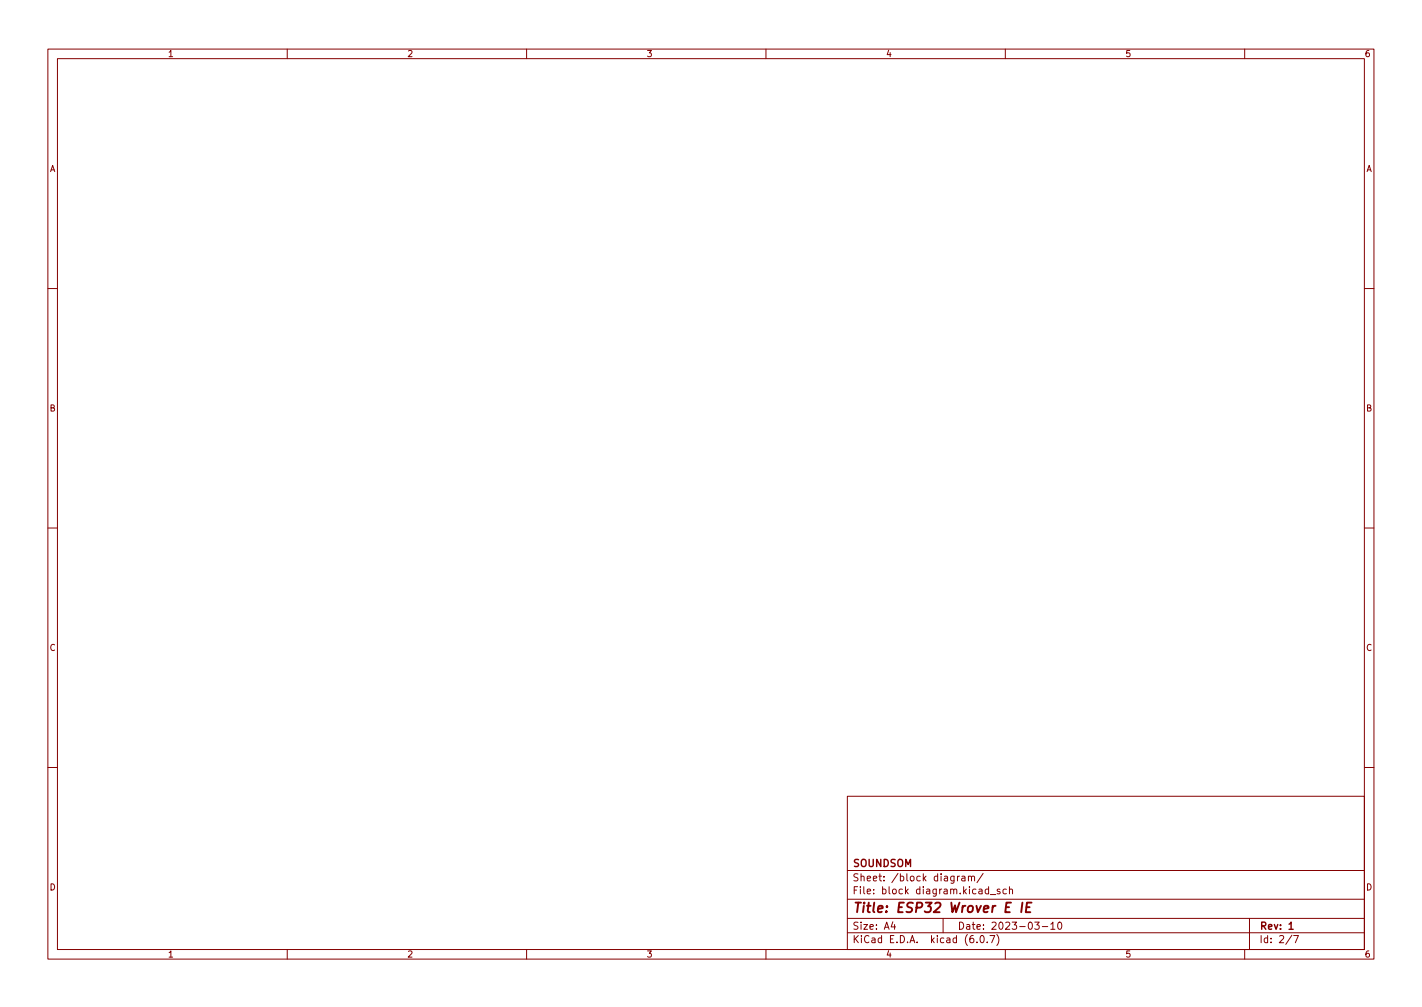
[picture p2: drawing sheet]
<svg xmlns="http://www.w3.org/2000/svg" width="297mm" height="210mm" viewBox="0 0 297 210" stroke-linecap="round" stroke-linejoin="round" font-family="sans-serif">
<g fill="none" stroke="#840000" stroke-width=".21">
<path d="M10 10.2h277v190.1h-277zM12 12.2h273v186.1h-273zM60 10.2v2M110 10.2v2M160 10.2v2M210 10.2v2M260 10.2v2M10 60.2h2M285 60.2h2M10 110.2h2M285 110.2h2M10 160.2h2"/>
<path d="M177 166.3h108v32h-108zM285 160.2h2M60 198.3v2M110 198.3v2M160 198.3v2M177 194.8h108M177 191.8h108M177 187.8h108M177 181.8h108M186.5 192.5l-.4 1h1M186.9 193v1M197 191.8v3"/>
<path d="M200 182.9v1M200.4 182.9l-.4 .3M200.9 183h.6l.1 .9M201.6 183.3l-.5 .1-.2 .2 .2 .3h.5M202.3 183.1l.2-.2 .4 .1v.9M202.3 182.9v1M202.9 183.1l.2-.2 .4 .1 .1 .9M204.1 196.7v.1M204.9 195.4l.2-.1a.8 .8 0 0 1 .5 .8 .8 .8 0 0 1-.5 .7 1 1 0 0 1-.2-1.4zM205.4 182.4l-1.3 1.9M206.2 196.7v.1M206.5 185.7l-.4-.1-.3 .3 .1 .7h.6"/>
<path d="M206.5 185.1v1.5M206.8 195.3h1l-.7 1.5M206.9 186.8h1.1M208.2 195.1a1.72 1.72 0 0 1 0 2.3M208.9 185.7l-.4-.1-.2 .2 .1 .3 .5 .1v.4h-.6M210 198.3v2M210.2 185.7l-.4-.1-.3 .3 .1 .7h.6M210.9 185.8l.2-.2 .3 .1 .1 .9M210.9 185.1v1.5M216.1 192.5h1l-.5 .6 .4 .1v.7l-.2 .1-.7-.1M217.7 193.5h1.2M219.5 193l.4-.5v1.5"/>
<path d="M219.5 194h.9M221.1 192.7l.2-.2a.8 .8 0 0 1 .5 .8 .8 .8 0 0 1-.5 .7l-.2-.1-.2-.4zM260 198.3v2M261 191.8v6.5M269.9 195.3l-1.3 1.9M270.2 195.3h1l-.6 1.5"/>
</g>
<path d="M269.3 193l.4-.5v1.5M269.3 194h.8" fill="none" stroke="#840000" stroke-width=".3"/>
<path d="M213.6 188.5l-.3 2M214.4 189.4h.7M215.5 188.5h-1l-.2 2h.9" fill="none" stroke="#840000" stroke-width=".4"/>
<text font-size="2.8" fill="#840000" x="178" y="190.6">Title: ESP32 Wrover E IE</text>
<g font-size="2.1" fill="#840000">
<text x="178" y="184">Sheet: /block diagram/</text>
<text x="178" y="181">SOUNDSOM</text>
<text x="178" y="186.7">File: block diagram.kicad_sch</text>
<text x="178" y="196.9">KiCad E.D.A. kicad (6.0.7)</text>
<text x="178" y="194.1">Size: A4</text>
<text x="200" y="194.1">Date: 2023-03-10</text>
<text x="263" y="194.1">Rev: 1</text>
<text x="263" y="196.9">Id: 2/7</text>
</g>
<g font-size="1.8" fill="#840000">
<text x="35" y="11.9">1</text>
<text x="85" y="11.9">2</text>
<text x="135" y="11.9">3</text>
<text x="185" y="11.9">4</text>
<text x="235" y="11.9">5</text>
<text x="285" y="11.9">6</text>
<text x="10.3" y="35.9">A</text>
<text x="285.3" y="35.9">A</text>
<text x="10.3" y="85.9">B</text>
<text x="285.3" y="85.9">B</text>
<text x="10.3" y="135.9">C</text>
<text x="285.3" y="135.9">C</text>
<text x="10.3" y="185.9">D</text>
<text x="285.3" y="185.9">D</text>
<text x="35" y="199.9">1</text>
<text x="85" y="199.9">2</text>
<text x="135" y="199.9">3</text>
<text x="185" y="199.9">4</text>
<text x="235" y="199.9">5</text>
<text x="285" y="199.9">6</text>
</g>
</svg>
